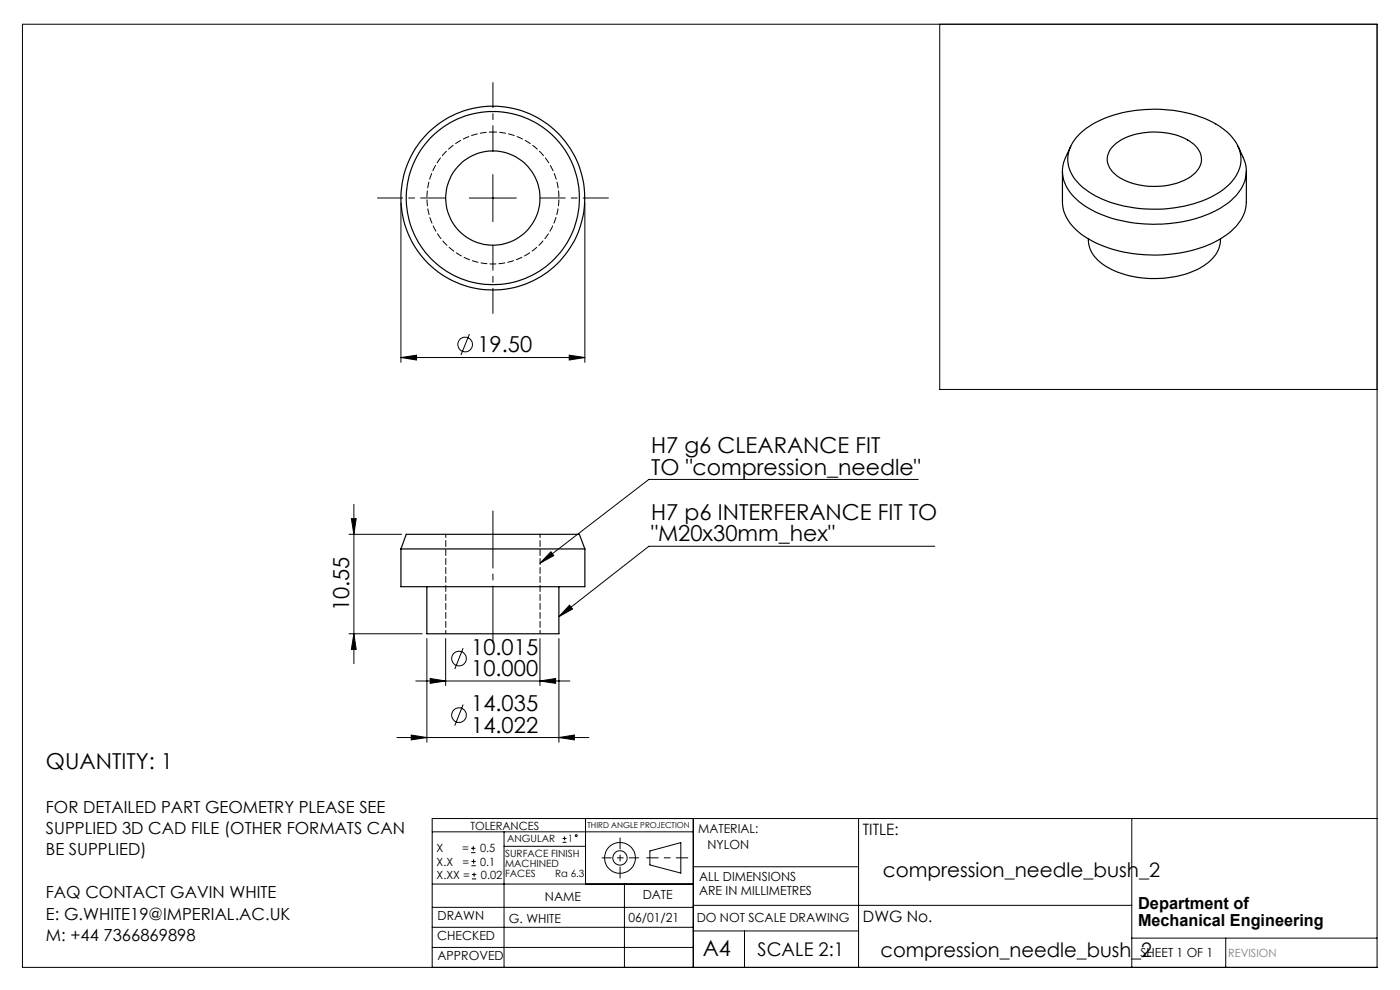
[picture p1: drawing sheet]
<svg xmlns="http://www.w3.org/2000/svg" width="297mm" height="210mm" viewBox="0 0 297 210" stroke-linecap="round" stroke-linejoin="round" font-family="sans-serif">
<g fill="none" stroke="#000" stroke-width=".21">
<path d="M4.8 5.1h287.3v200.1h-287.3zM199.4 5.1v77.5h92.7M104.6 37v10M85.1 43v33.9M99.6 42h9.9M124.1 43v33.9M85.1 75.8l3.3-.5v1.1zM85.1 75.8h39M99.6 70.9l-1.8 4.4M120.8 75.3l3.3 .5-3.3 .6zM74 113.3h11.2M74.5 110h1.1l-.5 3.3z"/>
<path d="M75.1 107v33.8M116.9 117l.6 .9-3 1.6zM194.8 101.7h-57.1l-23.2 17.8M198.3 115.9h-60.6l-19.1 14.9M74 134.4h15.6M75.1 134.4l.5 3.4h-1.1zM90.6 135.5v21.9M94.5 135.5v9.9M98.2 137.5l-1.7 4.4M114.5 135.5v9.9M118.6 135.5v21.9M120.8 128.4l.7 .8-2.9 1.6z"/>
<path d="M84.2 156.4h40.7M87.2 155.9l3.4 .5-3.4 .5zM88.2 144.5h32.7M91.3 143.9l3.2 .6-3.2 .4zM98.2 149.5l-1.7 4.4M114.5 144.5l3.4-.6v1zM118.6 156.4l3.2-.5v1zM91.7 176.5h55.4M99.9 179.9h1M100.4 179.5v.9M106.9 176.5v28.7M106.9 179.5h17.3"/>
<path d="M119.3 178.7h.9M119.3 177.9h.9M119.8 177.4v.9M124.2 173.6v13.9M147.1 173.6v31.6M182.1 173.6v31.6M240.1 173.6v31.6M292.1 173.6h-200.4v31.6M91.7 196.7h55.4M91.7 192.5h55.4M91.7 187.5h55.4M99.9 180.9h1"/>
<path d="M100 183.6h.9M100 182.7h.9M100.1 186.4h.9M100.1 185.5h.9M100.5 182.3v.9M100.6 185.1v.9M132.5 187.5v17.7M137.9 180.5l6.5-1.8v6.5l-6.5-1.7zM147.1 183.9h35M147.1 197.5h35M147.1 192h93M157.9 197.5v7.7"/>
<path d="M240.1 199h52M260 199v6.2M91.7 201h55.4"/>
<circle cx="98.7" cy="73.1" r="1.55"/>
<circle cx="97.4" cy="139.7" r="1.56"/>
<circle cx="97.4" cy="151.7" r="1.56"/>
<circle cx="122.2" cy="177.3" r=".2"/>
<circle cx="131.5" cy="182" r="1.52"/>
<circle cx="131.5" cy="182" r="3.3"/>
</g>
<path d="M145.9 182h-8.7" fill="none" stroke="#000" stroke-width=".21" stroke-dasharray="15.2 1.3 1.3 1.3" stroke-dashoffset="12.8"/>
<path d="M131.5 177.7v8.6" fill="none" stroke="#000" stroke-width=".21" stroke-dasharray="15.2 1.3 1.3 1.3" stroke-dashoffset="12.9"/>
<path d="M127.7 182h7.8" fill="none" stroke="#000" stroke-width=".21" stroke-dasharray="15.2 1.3 1.3 1.3" stroke-dashoffset="13.3"/>
<path d="M104.6 32v-14.5M94.6 42h-14.5M104.6 52v14.5M114.6 42h14.5" fill="none" stroke="#000" stroke-width=".21" stroke-dasharray="15.2 1.3 1.3 1.3" stroke-dashoffset="9.9"/>
<path d="M104.6 108.4v28" fill="none" stroke="#000" stroke-width=".21" stroke-dasharray="15.2 1.3 1.3 1.3" stroke-dashoffset="3.1"/>
<g fill="#000">
<path d="M75.1 134.4l.5 3.4h-1.1zM74.5 110h1.1l-.5 3.3z"/>
<path d="M120.8 128.4l.7 .8-2.9 1.6zM116.9 117l.6 .9-3 1.6z"/>
<path d="M91.3 143.9l3.2 .6-3.2 .4zM114.5 144.5l3.4-.6v1zM87.2 155.9l3.4 .5-3.4 .5zM118.6 156.4l3.2-.5v1zM85.1 75.8l3.3-.5v1.1zM120.8 75.3l3.3 .5-3.3 .6z"/>
</g>
<g fill="none" stroke="#000" stroke-width=".25">
<path d="M225.4 36.3v6.6a9.1 9.1 0 0 0 4.5 7.2 28.9 28.9 0 0 0 20 3.6 20.4 20.4 0 0 0 12.6-6 7.6 7.6 0 0 0 1.9-4.8v-6.6M227.2 31l-1.1 2.4a7.3 7.3 0 0 0 2.3 8.9 23.9 23.9 0 0 0 14.5 5.2 27.3 27.3 0 0 0 17.8-4.6 8.1 8.1 0 0 0 3.5-8.3l-1.6-3.6M229 28.4a22.3 22.3 0 0 1 14.8-5.2 24.7 24.7 0 0 1 16.3 4.6 7.4 7.4 0 0 1 3 7.6 11.4 11.4 0 0 1-6.8 6.7 29.4 29.4 0 0 1-23.8-.5 10.3 10.3 0 0 1-5.9-7 7.1 7.1 0 0 1 2.4-6.2zM236.1 31a13 13 0 0 1 10.2-2.9 10.8 10.8 0 0 1 7.8 3.4 3.8 3.8 0 0 1-1.1 5.6 15 15 0 0 1-14.2 1.2 5.3 5.3 0 0 1-3.9-4.8l.4-1.4zM230.9 50.7a6.4 6.4 0 0 0 3.3 5.6 21.5 21.5 0 0 0 20.7 .3 6.9 6.9 0 0 0 4-5.6v-.3M85.1 116.4v8.1h39v-8.1M85.1 116.4h39M85.1 116.4l1.1-3.1h36.7l1.2 3.1M90.6 124.5v9.9h28v-9.9"/>
<circle cx="104.5" cy="42" r="19.5"/>
<circle cx="104.5" cy="42" r="10"/>
<circle cx="104.6" cy="42" r="18.4"/>
</g>
<path d="M94.6 113.3v21.1M114.6 134.4v-21.1" fill="none" stroke="#000" stroke-width=".21" stroke-dasharray="1.3 .6" stroke-dashoffset=".6"/>
<path d="M104.6 28a14 14 0 0 1 12.2 20.8 14 14 0 0 1-24.1 .6 14 14 0 0 1 11.1-21.4h.8" fill="none" stroke="#000" stroke-width=".21" stroke-dasharray="1.3 .6" stroke-dashoffset=".5"/>
<g font-size="4.7">
<text x="101.3" y="74.8">19.50</text>
<text x="138.1" y="96.1">H7 g6 CLEARANCE FIT</text>
<text x="138.1" y="100.7">TO &quot;compression_needle&quot;</text>
<text x="138.1" y="110.3">H7 p6 INTERFERANCE FIT TO</text>
<text x="138.1" y="114.9">&quot;M20x30mm_hex&quot;</text>
<text x="74.1" y="129.7" transform="rotate(-90 74.1 129.7)">10.55</text>
<text x="100" y="138.9">10.015</text>
<text x="100" y="143.4">10.000</text>
<text x="100" y="150.9">14.035</text>
<text x="100" y="155.4">14.022</text>
<text x="9.7" y="163.1">QUANTITY: 1</text>
<text x="149.1" y="202.9">A4</text>
</g>
<g font-size="4.2">
<text x="187.3" y="186">compression_needle_bush_2</text>
<text x="186.8" y="203">compression_needle_bush_2</text>
</g>
<text font-size="4" x="160.7" y="202.8">SCALE 2:1</text>
<g font-size="3.5">
<text x="9.7" y="172.4">FOR DETAILED PART GEOMETRY PLEASE SEE</text>
<text x="9.7" y="176.9">SUPPLIED 3D CAD FILE (OTHER FORMATS CAN</text>
<text x="9.7" y="181.5">BE SUPPLIED)</text>
<text x="9.7" y="190.5">FAQ CONTACT GAVIN WHITE</text>
<text x="9.7" y="195.1">E: G.WHITE19@IMPERIAL.AC.UK</text>
<text x="241.4" y="192.8">Department of</text>
<text x="241.4" y="196.3">Mechanical Engineering</text>
<text x="9.7" y="199.6">M: +44 7366869898</text>
</g>
<g font-size="3.3">
<text x="183" y="177.2">TITLE:</text>
<text x="183.1" y="195.7">DWG No.</text>
</g>
<g font-size="2.7">
<text x="148.1" y="176.7">MATERIAL:</text>
<text x="150.1" y="180.1">NYLON</text>
<text x="115.6" y="191">NAME</text>
<text x="136.3" y="190.8">DATE</text>
<text x="148.3" y="186.8">ALL DIMENSIONS</text>
<text x="148.3" y="189.8">ARE IN MILLIMETRES</text>
<text x="92.8" y="195.2">DRAWN</text>
<text x="107.9" y="195.7">G. WHITE</text>
<text x="133.3" y="195.6">06/01/21</text>
<text x="147.8" y="195.7">DO NOT SCALE DRAWING</text>
<text x="92.8" y="199.3">CHECKED</text>
<text x="92.8" y="203.6">APPROVED</text>
<text x="242" y="203">SHEET 1 OF 1</text>
</g>
<g font-size="2.4">
<text x="99.8" y="176">TOLERANCES</text>
<text x="92.6" y="180.8">X</text>
<text x="92.6" y="183.6">X.X</text>
<text x="98" y="180.8">=</text>
<text x="98.1" y="183.6">=</text>
<text x="101.8" y="180.8">0.5</text>
<text x="101.9" y="183.6">0.1</text>
<text x="92.6" y="186.4">X.XX =</text>
<text x="102" y="186.4">0.02</text>
</g>
<text font-size="2.4" fill="#808080" x="260.6" y="203">REVISION</text>
<g font-size="2.1">
<text x="107.6" y="178.6">ANGULAR</text>
<text x="120.5" y="178.6">1</text>
<text x="107.2" y="181.8">SURFACE FINISH</text>
<text x="107.2" y="183.9">MACHINED</text>
<text x="107.2" y="186">FACES</text>
<text x="117.8" y="186">Ra 6.3</text>
</g>
<text font-size="1.7" x="124.6" y="175.7">THIRD ANGLE PROJECTION</text>
</svg>
